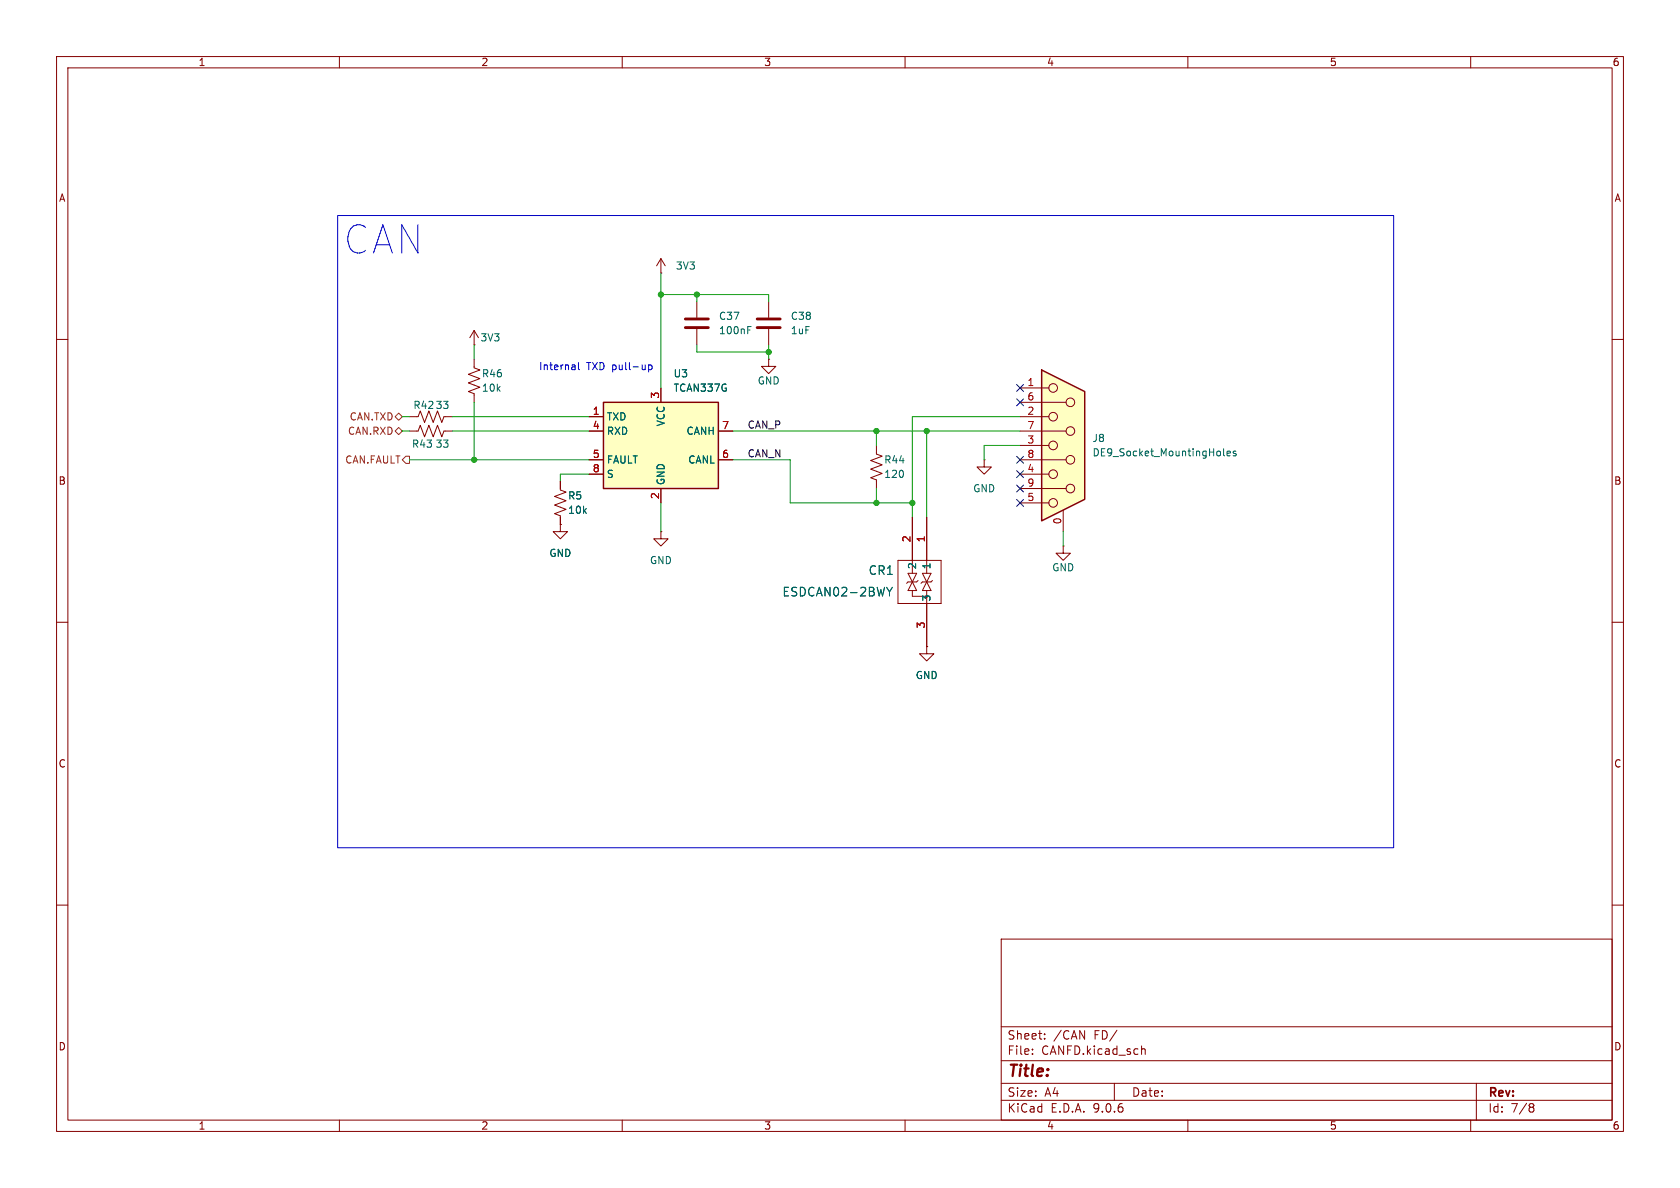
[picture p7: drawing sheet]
<svg xmlns="http://www.w3.org/2000/svg" width="297mm" height="210mm" viewBox="0 0 297 210" stroke-linecap="round" stroke-linejoin="round" font-family="sans-serif">
<g fill="none" stroke="#840000" stroke-width=".18">
<path d="M10 10h277v190h-277zM12 12h273v186h-273zM60 10v2M110 10v2M160 10v2M210 10v2M260 10v2M135.9 53.3v2.8M135.9 58.2v2.8M10 60h2M285 60h2M99.1 92.7v1.3h1.2l-1.2 1.3-1.3-1.3h1.3"/>
<path d="M99.1 92.7h.1M99.1 85.1v1.5l1 .4-2.1 .8 2.1 .7-2.1 .8 2.1 .7-2.1 .8 1.1 .4v1.5M10 110h2M285 110h2M10 160h2M177 166h108v32h-108zM285 160h2M60 198v2M110 198v2M160 198v2M177 194.5h108M177 191.5h108"/>
<path d="M177 187.5h108M177 181.5h108M182.5 186.3v.1M182.5 185.5v.1M184.7 183.6v.1M184.7 182.8v.1M197 191.5v3M201.8 184.9v1.5M201.8 185.5l.2-.1 .4 .1 .1 .9M210 198v2M260 198v2M261 191.5v6.5"/>
<path d="M270.6 195.1l.4 .1 .2 .2-.3 .3M270.6 195.7h.3M270.9 195.7l.2 .2 .1 .4-.2 .2-.4 .1"/>
</g>
<path d="M133.9 56.4h4M133.9 57.9h4" fill="none" stroke="#840000" stroke-width=".51"/>
<path d="M106.7 71.1h20.3v15.3h-20.3z" fill="#ffffc2"/>
<path d="M106.7 71.1h20.3v15.3h-20.3z" fill="none" stroke="#840000" stroke-width=".25"/>
<g fill="none" stroke="#840000" stroke-width=".18">
<path d="M83.8 58.4v2.6M83.8 58.4l-.7 1.3M83.8 58.4l.8 1.3M116.8 48.3h.1M116.8 45.7v2.6M116.8 45.7l-.7 1.3M116.8 45.7l.8 1.3M123.2 53.3v2.8M123.2 58.2v2.8M72.4 76.2h1.5l.4-1 .8 2 .7-2 .8 2 .7-2 .8 2 .4-1h1.5M83.8 63.5v1.5l1 .4-2 .8 2 .7-2 .8 2 .8-2 .7 1 .4v1.5M83.8 61h.1"/>
<path d="M104.1 73.7h2.6M104.1 76.2h2.6M116.8 68.6v2.5M127 76.2h2.5M135.9 63.5v1.3h1.3l-1.3 1.2-1.3-1.2h1.3M135.9 63.5h.1M154.9 78.7v1.6l1.1 .3-2.1 .8 2.1 .8-2.1 .7 2.1 .8-2.1 .8 1 .3v1.6M104.1 81.3h2.6M104.1 83.8h2.6M116.8 94v1.3h1.3l-1.3 1.2-1.2-1.2h1.2M116.8 94h.1M116.8 86.4v2.5"/>
<path d="M127 81.3h2.5M158.7 99.1h7.7v7.6h-7.7zM161.3 91.4v9.9M163.8 91.4v9.9M188 96.5v1.3h1.2l-1.2 1.3-1.3-1.3h1.3M188 96.5h.1M160.5 101.3h1.6l-1.6 3.1h1.6zM161.3 104.4v1h2.5M162.3 102.6l-.2 .3h-1.6l-.2 .2M163.1 101.3h1.5l-1.5 3.1h1.5zM163.8 114.3v1.3h1.3l-1.3 1.2-1.2-1.2h1.2M163.8 114.3h.1"/>
<path d="M163.8 104.4v9.9M164.8 102.6l-.2 .3h-1.5l-.3 .2"/>
</g>
<path d="M121.2 56.4h4M121.2 57.9h4" fill="none" stroke="#840000" stroke-width=".51"/>
<path d="M132.2 58.3h.4M132.2 57.7h.6M156.7 103.8l.6 .8M157.3 104.6v.7M157.8 103.8l-.5 .8" fill="none" stroke="#006464" stroke-width=".18"/>
<path d="M184.1 65.4l7.7 3.8v19.1l-7.7 3.8z" fill="#ffffc2"/>
<path d="M184.1 65.4l7.7 3.8v19.1l-7.7 3.8z" fill="none" stroke="#840000" stroke-width=".25"/>
<g fill="none" stroke="#840000" stroke-width=".18">
<path d="M72.4 73.7h1.5l.4-1.1 .8 2.1 .7-2.1 .8 2.1 .7-2.1 .8 2.1 .4-1h1.5M104.1 73.7h2.6M104.1 76.2h2.6M116.8 68.6v2.5M127 76.2h2.5M180.3 68.6h5.1M180.3 71.1h8.2M180.3 73.7h5.1M180.3 76.2h8.2M180.3 78.7h5.1M99.1 92.7h.1M99.1 85.1v1.3"/>
<path d="M99.1 91.4v1.3M104.1 81.3h2.6M104.1 83.8h2.6M116.8 86.4v2.5M127 81.3h2.5M161.3 91.4v7.7M163.8 91.4v7.7M174 81.3v1.3h1.3l-1.3 1.2-1.3-1.2h1.3M174 81.3h.1M180.3 81.3h8.2M180.3 83.8h5.1M180.3 86.4h8.2"/>
<path d="M180.3 88.9h5.1M188 90.2v3.8M163.8 114.3h.1M163.8 106.7v7.6"/>
<circle cx="186.2" cy="68.6" r=".76"/>
<circle cx="186.2" cy="78.7" r=".76"/>
<circle cx="186.2" cy="73.7" r=".76"/>
<circle cx="189.2" cy="71.1" r=".76"/>
<circle cx="189.2" cy="76.2" r=".76"/>
<circle cx="186.2" cy="88.9" r=".76"/>
<circle cx="186.2" cy="83.8" r=".76"/>
<circle cx="189.2" cy="81.3" r=".76"/>
<circle cx="189.2" cy="86.4" r=".76"/>
</g>
<path d="M216.3 79.3v1.1l.2 .2M218.5 79.8l-.3-.1-.2 .2 .1 .2 .4 .1v.3h-.5M216.9 80.2l.6-.2v-.2l-.4-.1-.2 .2 .1 .6h.5M156.7 103.8l.6 .8M157.3 104.6v.7M157.8 103.8l-.5 .8" fill="none" stroke="#006464" stroke-width=".18"/>
<path d="M69.8 73.7l.7-.7 .6 .7-.6 .6zM69.8 76.2l.7-.6 .6 .6-.6 .6zM71.1 81.3l.7-.7h.6v1.3h-.6z" fill="none" stroke="#725600" stroke-width=".18"/>
<g fill="none" stroke="#009600" stroke-width=".18">
<path d="M116.8 48.3v20.3M116.8 52.1h19.1v1.2M123.2 52.1v1.2M71.1 76.2h1.3M71.1 73.7h1.3M80 76.2h24.1M80 73.7h24.1M83.8 61v2.5M83.8 71.1v10.2M123.2 61v1.2h12.7M129.5 76.2h50.8M135.9 61v2.5"/>
<path d="M154.9 76.2v2.5M163.8 76.2v15.2M180.3 78.7h-6.3v2.6M180.3 73.7h-19v17.7M72.4 81.3h31.7M104.1 83.8h-5v1.3M116.8 88.9v5.1M129.5 81.3h10.2v7.6h21.6M154.9 86.4v2.5M188 94v2.5"/>
</g>
<path d="M179.7 70.5l1.2 1.2M179.7 68l1.2 1.2M180.9 70.5l-1.2 1.2M180.9 68l-1.2 1.2M179.7 83.2l1.2 1.2M179.7 85.8l1.2 1.2M179.7 80.7l1.2 1.2M179.7 88.3l1.2 1.2M180.9 83.2l-1.2 1.2M180.9 85.8l-1.2 1.2M180.9 80.7l-1.2 1.2M180.9 88.3l-1.2 1.2" fill="none" stroke="#000084" stroke-width=".18"/>
<path d="M59.7 38.1h186.7v111.8h-186.7zM101.6 64.6l.1 .8M101.7 65.3l-.2 .1M101.7 64.8l-.2 .1M102.3 64.1v1.1l.1 .2M114.7 64.5v1.3M114.7 64.6l.3-.1 .3 .2-.2 .6h-.4" fill="none" stroke="#0000c2" stroke-width=".18"/>
<g fill="#009600" stroke="#009600" stroke-width=".18">
<circle cx="161.3" cy="88.9" r=".46"/>
<circle cx="163.8" cy="76.2" r=".46"/>
<circle cx="154.9" cy="76.2" r=".46"/>
<circle cx="135.9" cy="62.2" r=".46"/>
<circle cx="154.9" cy="88.9" r=".46"/>
<circle cx="123.2" cy="52.1" r=".46"/>
<circle cx="83.8" cy="81.3" r=".46"/>
<circle cx="116.8" cy="52.1" r=".46"/>
</g>
<text font-size="7" fill="#0000c2" x="60.5" y="45.2">CAN</text>
<text font-size="2.8" fill="#840000" x="178" y="190.9">Title:</text>
<g font-size="2.1" fill="#006464">
<text x="153.5" y="101.8">CR1</text>
<text x="138.2" y="105.6">ESDCAN02-2BWY</text>
</g>
<g font-size="2.1" fill="#840000">
<text x="178" y="184">Sheet:</text>
<text x="186.2" y="184">/CAN</text>
<text x="193.5" y="184">FD/</text>
<text x="178" y="186.7">File:</text>
<text x="184.1" y="186.7">CANFD.kicad_sch</text>
<text x="178" y="196.9">KiCad</text>
<text x="178" y="194.1">Size:</text>
<text x="184.7" y="194.1">A4</text>
<text x="185.7" y="196.9">E.D.A.</text>
<text x="193.3" y="196.9">9.0.6</text>
<text x="200" y="194.1">Date:</text>
<text x="263" y="194.3">Rev:</text>
<text x="263" y="196.9">Id:</text>
<text x="267.1" y="196.9">7/8</text>
</g>
<g font-size="1.8" fill="#840000">
<text x="35" y="11.9">1</text>
<text x="85" y="11.9">2</text>
<text x="135" y="11.9">3</text>
<text x="185" y="11.9">4</text>
<text x="235" y="11.9">5</text>
<text x="285" y="11.9">6</text>
<text x="10.3" y="35.9">A</text>
<text x="285.3" y="35.9">A</text>
<text x="10.3" y="85.9">B</text>
<text x="285.3" y="85.9">B</text>
<text x="10.3" y="135.9">C</text>
<text x="285.3" y="135.9">C</text>
<text x="10.3" y="185.9">D</text>
<text x="285.3" y="185.9">D</text>
<text x="35" y="199.9">1</text>
<text x="85" y="199.9">2</text>
<text x="135" y="199.9">3</text>
<text x="185" y="199.9">4</text>
<text x="235" y="199.9">5</text>
<text x="285" y="199.9">6</text>
</g>
<g font-size="1.8" fill="#006464">
<text x="119.4" y="47.9">3V3</text>
<text x="127" y="59.3">100nF</text>
<text x="127" y="56.7">C37</text>
<text x="139.7" y="59.3">1uF</text>
<text x="139.7" y="56.7">C38</text>
<text x="84.8" y="60.6">3V3</text>
<text x="85.1" y="69.4">10k</text>
<text x="85.1" y="66.9">R46</text>
<text x="119" y="66.9">U3</text>
<text x="119" y="69.4">TCAN337G</text>
<text x="133.9" y="68.2">GND</text>
<text x="73" y="72.5">R42</text>
<text x="76.9" y="72.5">33</text>
<text x="107.2" y="74.5">TXD</text>
<text x="107.2" y="77.1">RXD</text>
<text x="117.7" y="75.5" transform="rotate(-90 117.7 75.5)">VCC</text>
<text x="121.3" y="77.1">CANH</text>
<text x="72.7" y="79.3">R43</text>
<text x="76.9" y="79.3">33</text>
<text x="107.2" y="82.1">FAULT</text>
<text x="121.6" y="82.1">CANL</text>
<text x="156.2" y="82.1">R44</text>
<text x="193" y="78.3">J8</text>
<text x="193" y="80.9">DE9_Socket_MountingHoles</text>
<text x="100.3" y="88.5">R5</text>
<text x="107.2" y="84.7">S</text>
<text x="117.7" y="85.9" transform="rotate(-90 117.7 85.9)">GND</text>
<text x="156.2" y="84.7">120</text>
<text x="172" y="87.2">GND</text>
<text x="100.3" y="91">10k</text>
<text x="97" y="98.7">GND</text>
<text x="114.8" y="99.9">GND</text>
<text x="162.2" y="100.7" transform="rotate(-90 162.2 100.7)">2</text>
<text x="164.7" y="100.7" transform="rotate(-90 164.7 100.7)">1</text>
<text x="185.9" y="101.2">GND</text>
<text x="164.7" y="106.4" transform="rotate(-90 164.7 106.4)">3</text>
<text x="161.8" y="120.2">GND</text>
</g>
<g font-size="1.8" fill="#0000c2">
<text x="95.2" y="65.6">Internal</text>
<text x="103.7" y="65.6">TXD pull-up</text>
</g>
<g font-size="1.8" fill="#a90000">
<text x="116.6" y="70.6" transform="rotate(-90 116.6 70.6)">3</text>
<text x="181.5" y="68.3">1</text>
<text x="181.5" y="70.9">6</text>
<text x="104.7" y="73.4">1</text>
<text x="104.7" y="75.9">4</text>
<text x="127.6" y="75.9">7</text>
<text x="181.5" y="73.4">2</text>
<text x="181.5" y="75.9">7</text>
<text x="104.7" y="81">5</text>
<text x="104.7" y="83.6">8</text>
<text x="127.6" y="81">6</text>
<text x="181.5" y="78.5">3</text>
<text x="181.5" y="81">8</text>
<text x="181.5" y="83.6">4</text>
<text x="116.6" y="88.3" transform="rotate(-90 116.6 88.3)">2</text>
<text x="181.5" y="86.1">9</text>
<text x="181.5" y="88.6">5</text>
<text x="161" y="96" transform="rotate(-90 161 96)">2</text>
<text x="163.6" y="96" transform="rotate(-90 163.6 96)">1</text>
<text x="187.7" y="92.8" transform="rotate(-90 187.7 92.8)">0</text>
<text x="163.6" y="111.2" transform="rotate(-90 163.6 111.2)">3</text>
</g>
<g font-size="1.8" fill="#725600">
<text x="61.4" y="77.1">CAN.RXD</text>
<text x="61.7" y="74.5">CAN.TXD</text>
<text x="60.9" y="82.1">CAN.FAULT</text>
</g>
<g font-size="1.8" fill="#0f0f0f">
<text x="132.1" y="75.9">CAN_P</text>
<text x="132.1" y="80.9">CAN_N</text>
</g>
</svg>
